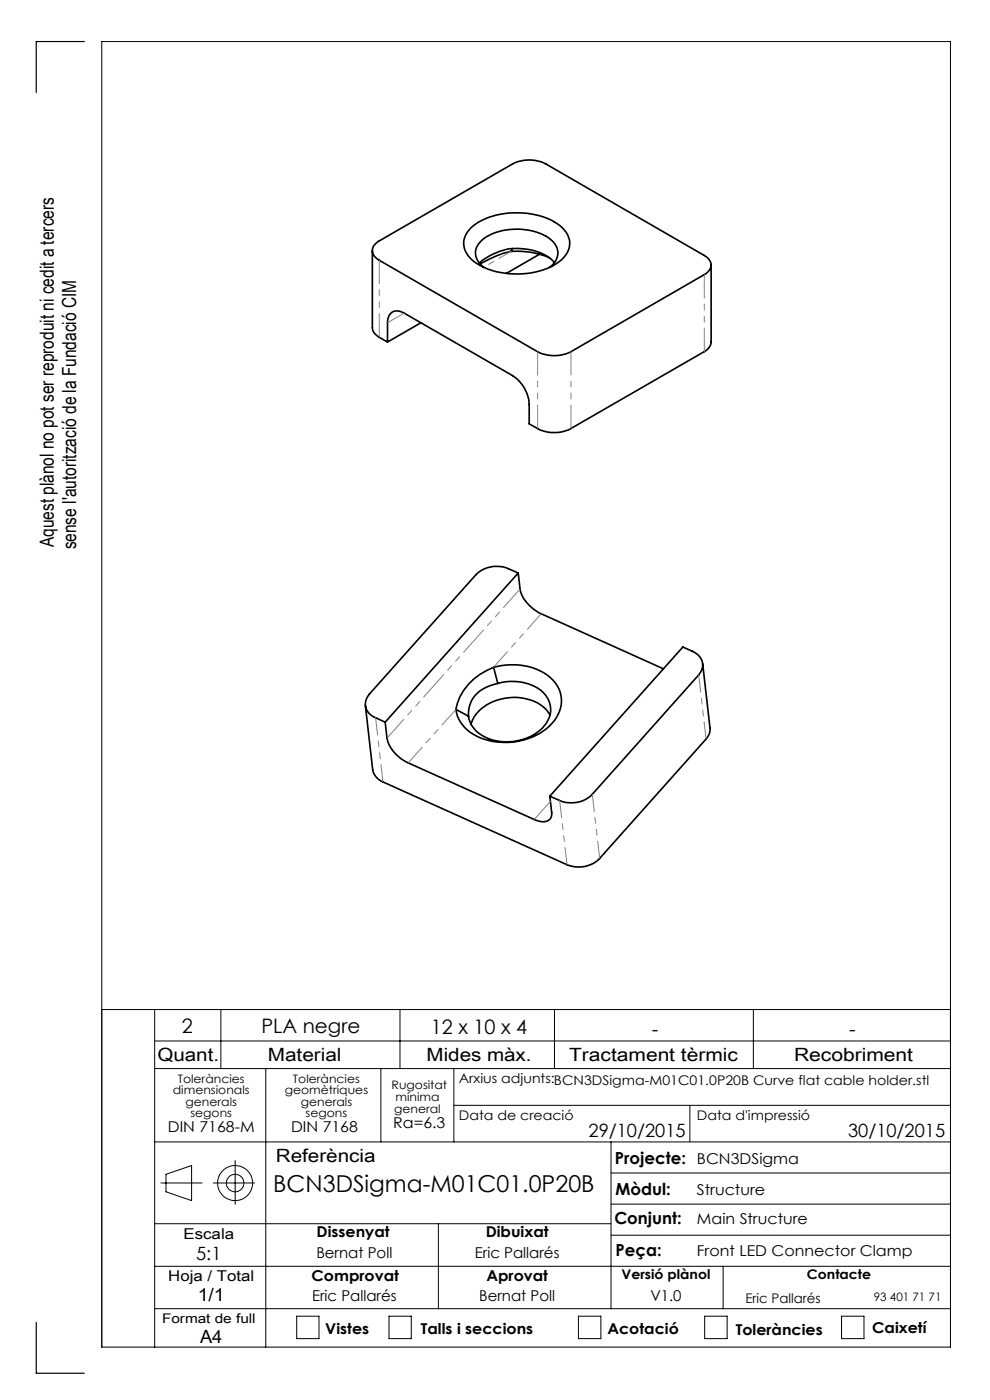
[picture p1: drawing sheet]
<svg xmlns="http://www.w3.org/2000/svg" width="210mm" height="297mm" viewBox="0 0 210 297" stroke-linecap="round" stroke-linejoin="round" font-family="sans-serif">
<g fill="none" stroke="#000" stroke-width=".21">
<path d="M21.6 214.2h180M32.8 214.2v71.6M46.8 214.2v12.5M84.8 214.2v12.5M117.6 214.2v12.5M159.8 214.2v12.5M32.8 220.8h168.8M32.8 226.7h168.8M56.4 226.7v59.1M80.8 226.7v15.5M96.3 226.7v15.5M96.3 234.5h105.3"/>
<path d="M146.3 234.5v7.7M32.8 259.6h96.8M32.8 242.2h168.8M34.1 251h8.8M35.2 249.1l5.4-1.8v7.4l-5.4-1.9zM45.3 251h8.7M49.9 246.2v9.3M93 259.6v18M129.6 242.2v35.4M129.6 255.4h72M129.6 248.8h72M32.8 277.6h168.8"/>
<path d="M32.8 268.6h168.8M62.9 279.2h4.8v4.8h-4.8zM82.5 279.2h4.7v4.8h-4.7zM122.7 279.2h4.8v4.8h-4.8zM129.6 262h72M149.5 279.2h4.7v4.8h-4.7zM153.4 268.6v9M178.5 279.2h4.8v4.8h-4.8zM21.6 285.8h180v-277h-180v277"/>
<circle cx="49.9" cy="251" r="3.7"/>
<circle cx="49.9" cy="251" r="1.86"/>
</g>
<path d="M17.9 8.8h-10.2v10.8M7.7 280.5v10.8h10.2" fill="none" stroke="#000" stroke-width=".25"/>
<g fill="none" stroke="#000" stroke-width=".35">
<path d="M79 53.2v16.3a2.43 2.43 0 0 0 1.4 2l1.8 1.1M79.7 51.7l.7-.6 28.3-16.3a7.8 7.8 0 0 1 7.1 0l33.6 19.4a2.15 2.15 0 0 1 1.4 2 2.15 2.15 0 0 1-1.4 2.1l-28.3 16.3a7.8 7.8 0 0 1-7.1 0l-33.6-19.4a2.08 2.08 0 0 1-.7-3.5zM99.8 48.4a15.2 15.2 0 0 1 12-3.1 11.5 11.5 0 0 1 8.3 4 4.4 4.4 0 0 1-1.5 6.2 16.8 16.8 0 0 1-14.3 1.9 8.1 8.1 0 0 1-5.8-4.8 4.3 4.3 0 0 1 1.3-4.2zM102.7 56.7a3.5 3.5 0 0 1-.1-6 13 13 0 0 1 14.2 .1 3.5 3.5 0 0 1-.2 5.9M108.4 53.3a16.7 16.7 0 0 1 8.2 1.4M108.4 53.3a21 21 0 0 0-6.6 2.7M108.7 52.7a11.5 11.5 0 0 1 8.5 2.5l.4 .5M108.7 52.7a13.2 13.2 0 0 0-7 3.1M108.7 52.7l-.3 .6M114.4 53.9l-7 4.1M150.8 56.2v16.4l-.1 .7-.5 .7-.8 .6-28.3 16.3a7.8 7.8 0 0 1-7.1 0l-1.7-1v-4.1a7.8 7.8 0 0 0-3.6-6.1l-23-13.3a2.16 2.16 0 0 0-2.5-.2 2.16 2.16 0 0 0-1 2.3v4.1M89.3 68.5l-7.1 4.1"/>
<path d="M109.9 121.6a9.2 9.2 0 0 0-4.5-1.4 6 6 0 0 0-4.5 1.8l-22.5 25.2a3 3 0 0 0 1.3 5.1l2 .9M109.9 121.6l.4 3.4a7.9 7.9 0 0 0 4.5 5.2l25.9 11.7M109.9 121.6l-28.2 31.6M144.9 137.3a8.4 8.4 0 0 1 3.4 1.8 2.92 2.92 0 0 1-.1 4.1l-22.6 25.3a6.3 6.3 0 0 1-6.9 1.3l-2.1-.9zM81.7 153.2l.4 3.4a7.8 7.8 0 0 0 4.5 5.3l26.7 11.9a2.61 2.61 0 0 0 3.6-.3l.2-.8-.5-3.8M96.7 150.5l2.7 1.4M104.7 141.6a13.1 13.1 0 0 1 12.5 2.6 6.6 6.6 0 0 1-.6 9.8 14.2 14.2 0 0 1-16.9 1.4 7.2 7.2 0 0 1-3-4.9M104.7 141.6a12.2 12.2 0 0 0-8 8.9M104.7 141.6l.9 3.4M105.6 145a10.3 10.3 0 0 1 9.7 1.9 5.1 5.1 0 0 1-.3 7.6 10.9 10.9 0 0 1-13.8 .8l-.5-.5a4.9 4.9 0 0 1-1.3-2.9M105.6 145a7.2 7.2 0 0 0-5.8 4.3l-.4 1.1v1.5M116.7 151.7a8.1 8.1 0 0 0-7.1-3.7 10 10 0 0 0-9.3 4.5l-.4 1.1"/>
<path d="M149 140.8l1.6 13.7a3.1 3.1 0 0 1-.8 2.3l-22.6 25.3a6.3 6.3 0 0 1-6.9 1.3l-39.1-17.5a3.6 3.6 0 0 1-2.1-2.6l-1.6-13.6"/>
</g>
<path d="M80.5 55.2v16.3M121.1 74.6v16.3M149.4 74.6v-16.4M114 90.9v-16.3" fill="none" stroke="#808080" stroke-width=".21" stroke-dasharray="6.3 1.3 1.3 1.3 1.3 1.3" stroke-dashoffset="1.4"/>
<path d="M108.4 53.3l-5.8 3.4" fill="none" stroke="#808080" stroke-width=".21" stroke-dasharray="6.3 1.3 1.3 1.3 1.3 1.3" stroke-dashoffset="3.4"/>
<path d="M85.8 66.4l-3.6 2.1M113.3 173.8l3.5-3.8" fill="none" stroke="#808080" stroke-width=".21" stroke-dasharray="6.3 1.3 1.3 1.3 1.3 1.3"/>
<path d="M79.7 152.3l1.5 13.6M149.8 156.8l-1.6-13.6M125.6 168.5l1.6 13.6M120.3 183.4l-1.6-13.6" fill="none" stroke="#808080" stroke-width=".21" stroke-dasharray="6.3 1.3 1.3 1.3 1.3 1.3" stroke-dashoffset="2.7"/>
<path d="M114.8 130.2l-10.1 11.3M96.7 150.5l-10.1 11.3" fill="none" stroke="#808080" stroke-width=".21" stroke-dasharray="6.3 1.3 1.3 1.3 1.3 1.3" stroke-dashoffset="1.9"/>
<path d="M82.1 156.6l28.2-31.7" fill="none" stroke="#808080" stroke-width=".21" stroke-dasharray="6.3 1.3 1.3 1.3 1.3 1.3" stroke-dashoffset="1"/>
<text font-size="4.9" x="58" y="253">BCN3DSigma-M01C01.0P20B</text>
<g font-size="4.2">
<text x="38.6" y="219">2</text>
<text x="55.5" y="219.2">PLA negre</text>
<text x="91.4" y="219.4">12 x 10 x 4</text>
<text x="138.3" y="219.7">-</text>
<text x="180.1" y="219.7">-</text>
</g>
<g font-size="4.1">
<text x="11.4" y="116.1" transform="rotate(-90 11.4 116.1)">Aquest plànol no pot ser reproduit ni cedit a tercers</text>
<text x="16.2" y="116.6" transform="rotate(-90 16.2 116.6)">sense l'autorització de la Fundació CIM</text>
</g>
<g font-size="3.9">
<text x="33.4" y="225">Quant.</text>
<text x="56.8" y="225">Material</text>
<text x="90.5" y="225">Mides màx.</text>
<text x="120.7" y="225">Tractament tèrmic</text>
<text x="168.4" y="225">Recobriment</text>
<text x="124.8" y="241.3">29/10/2015</text>
<text x="179.9" y="241.3">30/10/2015</text>
<text x="58.5" y="246.5">Referència</text>
<text x="41.6" y="267.2">5:1</text>
<text x="41.9" y="276.1">1/1</text>
<text x="42.4" y="284.9">A4</text>
</g>
<g font-size="3.5">
<text x="130.5" y="246.8">Projecte:</text>
<text x="130.6" y="253.4">Mòdul:</text>
<text x="130.3" y="259.8">Conjunt:</text>
<text x="130.6" y="266.4">Peça:</text>
</g>
<g font-size="3.2">
<text x="83.4" y="239.3">Ra=6.3</text>
<text x="35.6" y="240.1">DIN 7168-M</text>
<text x="61.7" y="240.1">DIN 7168</text>
<text x="147.8" y="246.8">BCN3DSigma</text>
<text x="147.8" y="253.4">Structure</text>
<text x="38.9" y="262.9">Escala</text>
<text x="67.2" y="262.5">Dissenyat</text>
<text x="103" y="262.5">Dibuixat</text>
<text x="147.8" y="259.8">Main Structure</text>
<text x="67.1" y="266.8">Bernat Poll</text>
<text x="100.7" y="266.8">Eric Pallarés</text>
<text x="147.8" y="266.4">Front LED Connector Clamp</text>
<text x="35.7" y="271.7">Hoja / Total</text>
<text x="66.1" y="271.7">Comprovat</text>
<text x="103.2" y="271.7">Aprovat</text>
<text x="66.2" y="276.1">Eric Pallarés</text>
<text x="101.6" y="276.1">Bernat Poll</text>
<text x="138" y="276.1">V1.0</text>
<text x="69" y="283.1">Vistes</text>
<text x="89.3" y="283.1">Talls i seccions</text>
<text x="128.8" y="283.1">Acotació</text>
<text x="156.1" y="283.2">Toleràncies</text>
<text x="185" y="282.8">Caixetí</text>
</g>
<g font-size="2.8">
<text x="97.3" y="229.6">Arxius adjunts:BCN3DSigma-M01C01.0P20B Curve flat cable holder.stl</text>
<text x="97.3" y="237.7">Data de creació</text>
<text x="147.8" y="237.7">Data d'impressió</text>
<text x="131.8" y="271.4">Versió plànol</text>
<text x="171.2" y="271.4">Contacte</text>
<text x="34.4" y="280.7">Format de full</text>
<text x="158.1" y="276.3">Eric Pallarés</text>
</g>
<g font-size="2.5">
<text x="36.7" y="232.1">dimensionals</text>
<text x="37.7" y="229.6">Toleràncies</text>
<text x="60.4" y="232.1">geomètriques</text>
<text x="62.1" y="229.6">Toleràncies</text>
<text x="83.1" y="231">Rugositat</text>
<text x="83.9" y="233.5">mínima</text>
<text x="39.4" y="234.6">generals</text>
<text x="40.4" y="237.1">segons</text>
<text x="63.8" y="234.6">generals</text>
<text x="64.8" y="237.1">segons</text>
<text x="83.6" y="236.2">general</text>
<text x="185.4" y="276.1">93 401 71 71</text>
</g>
</svg>
